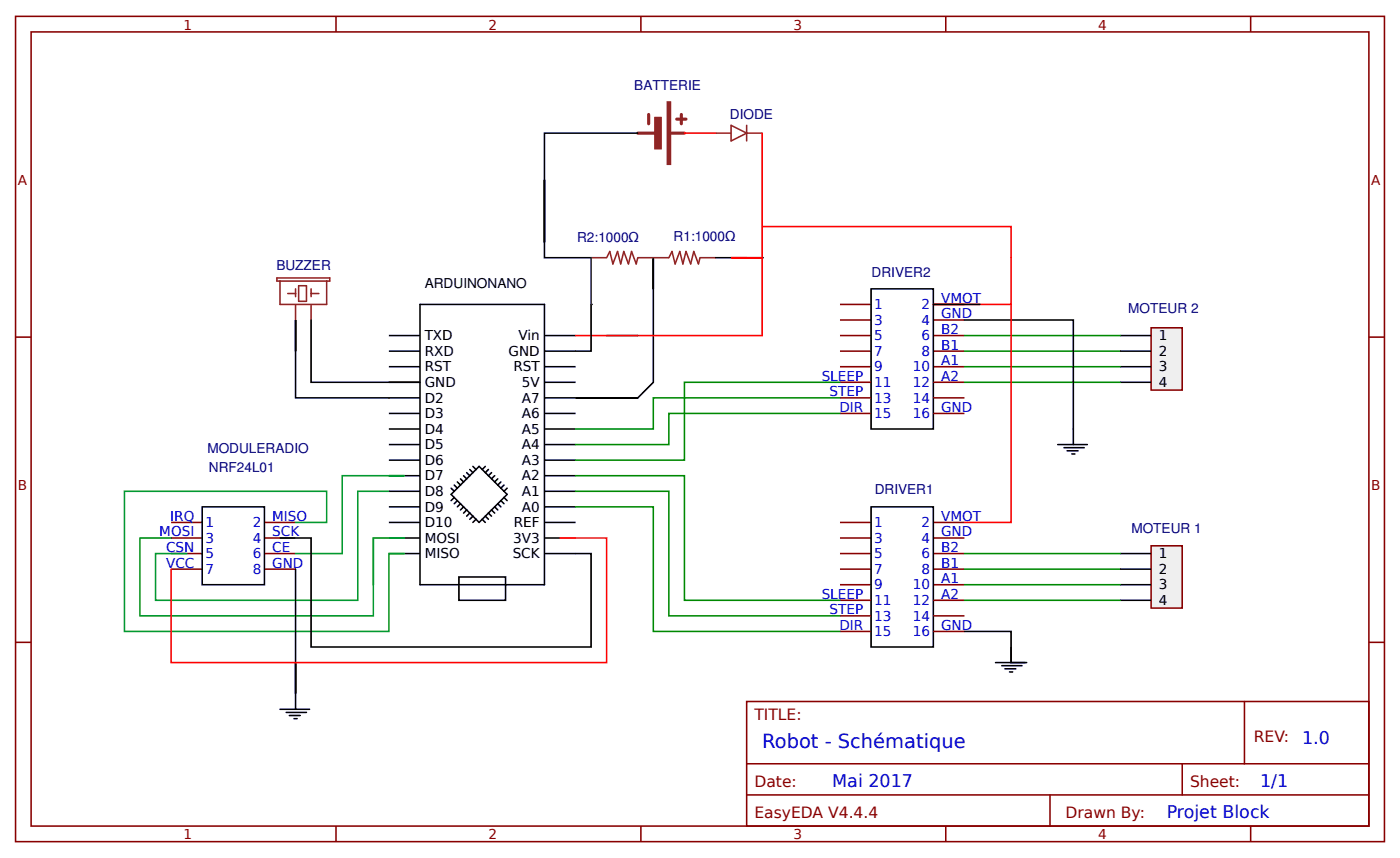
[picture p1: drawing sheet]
<svg xmlns="http://www.w3.org/2000/svg" width="240mm" height="147mm" viewBox="0 0 240 147" stroke-linecap="round" stroke-linejoin="round" font-family="sans-serif">
<g fill="none" stroke="#000" stroke-width=".27">
<path d="M66.7 57.5h5.3M72 52.1h21.3v48h-21.3zM93.3 57.5h5.4M149.4 49.5h10.6v24h-10.6zM66.7 78.8h5.3M66.7 76.1h5.3M66.7 73.5h5.3M66.7 70.8h5.3M66.7 68.1h5.3M66.7 65.5h5.3M66.7 62.8h5.3M66.7 60.1h5.3"/>
<path d="M81.1 79.9l.5 .5M83.2 79.9l-.5 .5M93.3 78.8h5.4M93.3 76.1h5.4M93.3 73.5h5.4M93.3 70.8h5.4M93.3 68.1h5.4M93.3 65.5h5.4M93.3 62.8h5.4M93.3 60.1h5.4M66.7 92.1h5.3M66.7 89.5h5.3"/>
<path d="M66.7 86.8h5.3M66.7 84.1h5.3M66.7 81.5h5.3M66.7 94.8h5.3M77.3 83.6l.6 .5M77.9 85.2l-.6 .5M77.9 83.1l.5 .5M78.4 82.5l.5 .6M78.4 85.7l-.5 .6M78.7 98.8h8v4h-8zM78.9 86.3l-.5 .5M78.9 82l.6 .5"/>
<path d="M79.5 81.5l.5 .5M79.5 86.8l-.6 .5M80 80.9l.5 .6M80 87.3l-.5 .6M80.5 80.4l.6 .5M80.5 87.9l-.5 .5M81.1 88.4l-.6 .5M81.6 88.9l-.5 .6M82.7 88.9l.5 .6M83.2 88.4l.5 .5M83.7 87.9l.6 .5M83.7 80.4l-.5 .5"/>
<path d="M84.3 87.3l.5 .6M84.3 80.9l-.6 .6M84.8 86.8l.5 .5M84.8 81.5l-.5 .5M85.3 83.1l-3.2-3.2-4.8 4.8 4.8 4.8 4.8-4.8-1-1.1M85.3 86.3l.6 .5M85.3 83.1l.6 .5M85.3 82l-.5 .5M85.9 85.7l.5 .6M85.9 82.5l-.6 .6M86.4 85.2l.5 .5M86.4 83.1l-.5 .5"/>
<path d="M86.9 83.6l-.5 .5M93.3 92.1h5.4M93.3 89.5h5.4M93.3 86.8h5.4M93.3 84.1h5.4M93.3 81.5h5.4M93.3 94.8h5.4M149.4 86.8h10.6v24h-10.6z"/>
</g>
<g fill="none" stroke="#800" stroke-width=".27">
<path d="M144 52.1h5.4M144 54.8h5.4M144 57.5h5.4M160 52.1h5.4M160 54.8h5.4M160 57.5h5.4M144 60.1h5.4M144 62.8h5.4M144 65.5h5.4M144 68.1h5.4M144 70.8h5.4M160 60.1h5.4"/>
<path d="M160 62.8h5.4M160 65.5h5.4M160 68.1h5.4M160 70.8h5.4M144 89.5h5.4M144 92.1h5.4M144 94.8h5.4M144 97.5h5.4M160 89.5h5.4M160 92.1h5.4M160 94.8h5.4M160 97.5h5.4"/>
<path d="M144 100.1h5.4M144 102.8h5.4M144 105.5h5.4M144 108.1h5.4M160 100.1h5.4M160 102.8h5.4M160 105.5h5.4M160 108.1h5.4"/>
</g>
<path d="M197.4 56.1h5.3v10.7h-5.3z" fill="#efefef" stroke="#800" stroke-width=".27"/>
<path d="M192 57.5h5.4M192 60.1h5.4M192 62.8h5.4M192 65.5h5.4" fill="none" stroke="#000" stroke-width=".27"/>
<path d="M197.4 93.5h5.3v10.6h-5.3z" fill="#efefef" stroke="#800" stroke-width=".27"/>
<g fill="none" stroke="#000" stroke-width=".27">
<path d="M109.3 22.8h-16v21.3h8M53.3 54.8v10.7h18.7M101.3 52.1v8h-2.6M101.3 52.1h.1M104 57.5h5.3M112 49.5v-5.4v21.4l-2.7 2.6h-10.6h10.6M122.7 44.1h5.3M130.7 44.1h.1M160 52.1h8M165.4 54.8h18.6v21.3M50.7 60.1v-5.3v13.3h16M181.4 76.1h5"/>
<path d="M182.4 76.7h3.5M183 77.2h1.8M183.8 77.7h.5M34.7 86.8h10.6v13.3h-10.6zM48 92.1h5.3v18.7h48v-16h-2.6M50.7 97.5v21.3v-5.3M66.7 92.1h.1M192 94.8h5.4M192 97.5h5.4M50.7 118.8v2.7M165.4 108.1h8v5.4h2.6M170.7 113.5h5.1"/>
<path d="M171.8 114h3.4M172.3 114.5h1.9M173.1 115.1h.5M173.4 110.8v2.7M192 100.1h5.4M192 102.8h5.4M48 121.5h5.1M49.1 122h3.4M49.6 122.5h1.9M50.4 123.1h.5"/>
</g>
<g fill="none" stroke="#080" stroke-width=".27">
<path d="M165.4 57.5h26.6M144 65.5h-26.7v13.3h-18.6M144 70.8h-29.3v5.3h-16M144 68.1h-32v5.4h-13.3M165.4 60.1h26.6M165.4 62.8h26.6M165.4 65.5h26.6M98.7 86.8h13.3v21.3h32M98.7 84.1h16v21.4h29.3M98.7 81.5h18.6v21.3h26.7M165.4 94.8h26.6M165.4 97.5h26.6"/>
<path d="M165.4 100.1h26.6M165.4 102.8h26.6"/>
</g>
<path d="M117.3 22.8h5.4M130.7 22.8v16h42.7v13.3h-13.4M130.7 38.8v5.3h-5.4h5.4v13.4h-32M173.4 52.1v37.4h-8M96 92.1h8v21.4h-74.7v-16" fill="none" stroke="#f00" stroke-width=".27"/>
<g fill="none" stroke="#800" stroke-width=".27">
<path d="M2.7 2.8h234.7v141.4h-234.7zM5.3 5.5h229.4v136h-229.4zM57.6 2.8v2.7M109.9 2.8v2.7M162.2 2.8v2.7M214.4 2.8v2.7M2.7 57.7h2.6M234.7 57.7h2.7M29.3 89.5h5.4M29.3 92.1h5.4M29.3 94.8h5.4M29.3 97.5h5.4"/>
<path d="M45.3 89.5h5.4M45.3 92.1h5.4M45.3 94.8h5.4M45.3 97.5h5.4M2.7 110h2.6M234.7 110h2.7M128 120.1h106.7v21.4h-106.7zM128 130.8h106.7M128 136.2h106.7M180 136.2v5.3M202.7 130.8v5.4M213.4 120.1v10.7"/>
<path d="M57.6 141.5v2.7M109.9 141.5v2.7M162.2 141.5v2.7M214.4 141.5v2.7"/>
</g>
<g fill="none" stroke="#8d2323" stroke-width=".27">
<path d="M122.7 22.8h2.6M125.3 21.5l2.7 1.3-2.7 1.3zM128 21.5v2.6M128 22.8h2.7M47.5 47.6h9v.5h-9zM48 48.1v4h8v-4M49.3 50.3h1.4M50.7 49.5v1.3M50.7 52.1v2.7M51.2 48.9h1.3v2.7h-1.3zM53.3 50.3h1.4M53.3 49.5v1.3"/>
<path d="M53.3 52.1v2.7M101.3 44.1h2.7l.5-1 .6 2.1 .8-2.1 .5 2.1 .5-2.1 .8 2.1 .6-2.1 .8 2.1 .2-1.1h5.4l.5-1 .5 2.1 .8-2.1 .6 2.1 .5-2.1 .8 2.1 .5-2.1 .8 2.1 .3-1.1h2.7"/>
</g>
<path d="M29.3 92.1h-5.3v13.4h40v-13.4M50.7 89.5h5.3v-5.4h-34.7v24h45.4v-13.3h2.6M66.7 81.5h2.6h-10.6v13.3h-8M66.7 84.1h-5.4v18.7h-34.6v-8h5.3M69.3 92.1h-5.3v8" fill="none" stroke="#093" stroke-width=".27"/>
<path d="M111.2 19.6v1.6M116.8 19.6v1.6M109.3 22.8h3.2M114.7 22.8h2.6M116 20.4h1.6" fill="none" stroke="#8d2323" stroke-width=".53"/>
<g fill="#8d2323" stroke="#8d2323" stroke-width=".27">
<path d="M114.4 17.5h.5v10.6h-.5z"/>
<path d="M112.3 20.1h1v5.4h-1z"/>
</g>
<path d="M101.3 44.1v8" fill="none" stroke="#333" stroke-width=".27"/>
<text font-size="3.3" fill="#00f" x="130.7" y="128.1">Robot - Schématique</text>
<g font-size="3" fill="#00f">
<text x="223.2" y="127.3">1.0</text>
<text x="142.7" y="134.8">Mai 2017</text>
<text x="216" y="134.8">1/1</text>
<text x="200" y="140.2">Projet Block</text>
</g>
<g font-size="2.7" fill="#800">
<text x="129.3" y="123.3">TITLE:</text>
<text x="215" y="127.1">REV:</text>
<text x="129.3" y="134.8">Date:</text>
<text x="204" y="134.8">Sheet:</text>
<text x="129.3" y="140.2">EasyEDA V4.4.4</text>
<text x="182.7" y="140.2">Drawn By:</text>
</g>
<g font-size="2.3" fill="#800">
<text x="31.5" y="5.1">1</text>
<text x="83.7" y="5.1">2</text>
<text x="136" y="5.1">3</text>
<text x="188.3" y="5.1">4</text>
<text x="3.1" y="31.6">A</text>
<text x="235.1" y="31.6">A</text>
<text x="3.1" y="83.9">B</text>
<text x="235.1" y="83.9">B</text>
<text x="31.5" y="143.8">1</text>
<text x="83.7" y="143.8">2</text>
<text x="136" y="143.8">3</text>
<text x="188.3" y="143.8">4</text>
</g>
<g font-size="2.3" fill="#000080">
<text x="108.7" y="15.3">BATTERIE</text>
<text x="125.1" y="20.4">DIODE</text>
<text x="99" y="41.5">R2:1000Ω</text>
<text x="115.5" y="41.2">R1:1000Ω</text>
<text x="47.4" y="46.3">BUZZER</text>
<text x="149.4" y="47.5">DRIVER2</text>
<text x="193.4" y="53.6">MOTEUR 2</text>
<text x="35.5" y="77.6">MODULERADIO</text>
<text x="35.8" y="80.9">NRF24L01</text>
<text x="150" y="84.5">DRIVER1</text>
<text x="194" y="91.2">MOTEUR 1</text>
</g>
<g font-size="2.3">
<text x="72.8" y="49.2">ARDUINONANO</text>
<text x="72.8" y="58.3">TXD</text>
<text x="88.9" y="58.3">Vin</text>
<text x="198.7" y="58.3">1</text>
<text x="72.8" y="63.6">RST</text>
<text x="72.8" y="60.9">RXD</text>
<text x="87.2" y="60.9">GND</text>
<text x="88" y="63.6">RST</text>
<text x="198.7" y="60.9">2</text>
<text x="198.7" y="63.6">3</text>
<text x="72.8" y="71.6">D3</text>
<text x="72.8" y="68.9">D2</text>
<text x="72.8" y="66.3">GND</text>
<text x="89.5" y="66.3">5V</text>
<text x="89.5" y="68.9">A7</text>
<text x="89.5" y="71.6">A6</text>
<text x="198.7" y="66.3">4</text>
<text x="72.8" y="76.9">D5</text>
<text x="72.8" y="74.3">D4</text>
<text x="89.5" y="74.3">A5</text>
<text x="89.5" y="76.9">A4</text>
<text x="72.8" y="82.3">D7</text>
<text x="72.8" y="79.6">D6</text>
<text x="89.5" y="79.6">A3</text>
<text x="89.5" y="82.3">A2</text>
<text x="72.8" y="87.6">D9</text>
<text x="72.8" y="84.9">D8</text>
<text x="89.5" y="84.9">A1</text>
<text x="89.5" y="87.6">A0</text>
<text x="72.8" y="92.9">MOSI</text>
<text x="72.8" y="90.3">D10</text>
<text x="72.8" y="95.6">MISO</text>
<text x="87.9" y="95.6">SCK</text>
<text x="88" y="92.9">3V3</text>
<text x="88.1" y="90.3">REF</text>
<text x="198.7" y="95.6">1</text>
<text x="198.7" y="98.3">2</text>
<text x="198.7" y="100.9">3</text>
<text x="198.7" y="103.6">4</text>
</g>
<g font-size="2.3" fill="#00f">
<text x="149.9" y="52.9">1</text>
<text x="158" y="52.9">2</text>
<text x="161.4" y="51.9">VMOT</text>
<text x="149.9" y="55.6">3</text>
<text x="149.9" y="58.3">5</text>
<text x="158" y="55.6">4</text>
<text x="158" y="58.3">6</text>
<text x="161.4" y="54.5">GND</text>
<text x="161.4" y="57.2">B2</text>
<text x="161.4" y="59.9">B1</text>
<text x="140.9" y="65.2">SLEEP</text>
<text x="149.9" y="60.9">7</text>
<text x="149.9" y="63.6">9</text>
<text x="156.5" y="63.6">10</text>
<text x="158" y="60.9">8</text>
<text x="161.4" y="62.5">A1</text>
<text x="161.4" y="65.2">A2</text>
<text x="142.2" y="67.9">STEP</text>
<text x="143.9" y="70.5">DIR</text>
<text x="149.9" y="66.3">11</text>
<text x="149.9" y="68.9">13</text>
<text x="149.9" y="71.6">15</text>
<text x="156.5" y="66.3">12</text>
<text x="156.5" y="68.9">14</text>
<text x="156.5" y="71.6">16</text>
<text x="161.4" y="70.5">GND</text>
<text x="29.2" y="89.2">IRQ</text>
<text x="46.7" y="89.2">MISO</text>
<text x="161.4" y="89.2">VMOT</text>
<text x="27.3" y="91.9">MOSI</text>
<text x="28.5" y="94.5">CSN</text>
<text x="35.2" y="90.3">1</text>
<text x="35.2" y="92.9">3</text>
<text x="35.2" y="95.6">5</text>
<text x="43.3" y="90.3">2</text>
<text x="43.3" y="92.9">4</text>
<text x="43.3" y="95.6">6</text>
<text x="46.7" y="91.9">SCK</text>
<text x="46.7" y="94.5">CE</text>
<text x="149.9" y="90.3">1</text>
<text x="149.9" y="92.9">3</text>
<text x="149.9" y="95.6">5</text>
<text x="158" y="90.3">2</text>
<text x="158" y="92.9">4</text>
<text x="158" y="95.6">6</text>
<text x="161.4" y="91.9">GND</text>
<text x="161.4" y="94.5">B2</text>
<text x="28.5" y="97.2">VCC</text>
<text x="35.2" y="98.3">7</text>
<text x="43.3" y="98.3">8</text>
<text x="46.7" y="97.2">GND</text>
<text x="149.9" y="98.3">7</text>
<text x="149.9" y="100.9">9</text>
<text x="156.5" y="100.9">10</text>
<text x="158" y="98.3">8</text>
<text x="161.4" y="97.2">B1</text>
<text x="161.4" y="99.9">A1</text>
<text x="140.9" y="102.5">SLEEP</text>
<text x="142.2" y="105.2">STEP</text>
<text x="143.9" y="107.9">DIR</text>
<text x="149.9" y="103.6">11</text>
<text x="149.9" y="106.3">13</text>
<text x="156.5" y="103.6">12</text>
<text x="156.5" y="106.3">14</text>
<text x="161.4" y="102.5">A2</text>
<text x="161.4" y="107.9">GND</text>
<text x="149.9" y="108.9">15</text>
<text x="156.5" y="108.9">16</text>
</g>
</svg>
